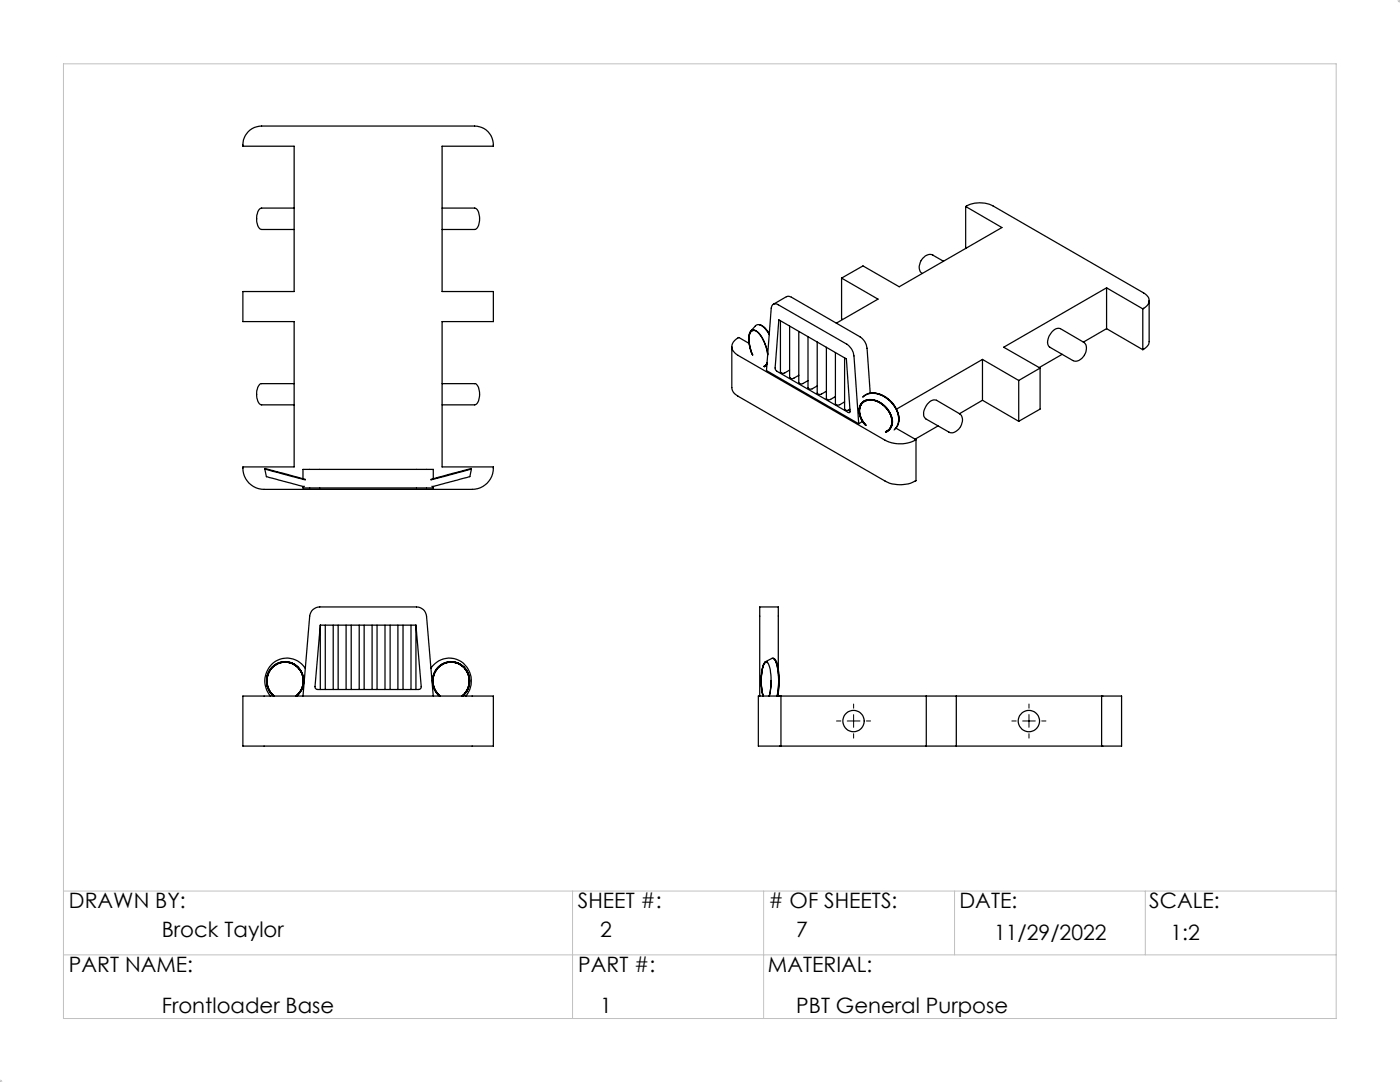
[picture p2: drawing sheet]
<svg xmlns="http://www.w3.org/2000/svg" width="279mm" height="216mm" viewBox="0 0 279 216" stroke-linecap="round" stroke-linejoin="round" font-family="sans-serif">
<g fill="none" stroke="#000" stroke-width=".25">
<path d="M49.6 26.2l1.2-.8 1.4-.2h42.5a3.8 3.8 0 0 1 3.8 4h-10.3v29h10.3v6h-10.3v29h10.3a4.3 4.3 0 0 1-4.3 4.4h-41.5a4.2 4.2 0 0 1-4.2-4.4h10.2v-29h-10.2v-6h10.2v-29h-10.2l.1-1.3 .4-.9zM58.7 41.5h-6.5a2.19 2.19 0 0 0-1 2.5 1.7 1.7 0 0 0 1 1.8h6.5M88.2 41.5h6.5a1.7 1.7 0 0 1 1 1.8 2.8 2.8 0 0 1-.8 2.5h-6.7M168 55.5l7.2 4.2-8.3 4.8M168 55.5v8.1l.1 .1M186.2 50.9l2.1 1.2M186.2 50.9a2.05 2.05 0 0 0-2.6 1.6 1.68 1.68 0 0 0 .4 2.1M192.7 41.2a5.9 5.9 0 0 1 5.5-.1l30 17.4a1.66 1.66 0 0 1 1.1 1.6 1.66 1.66 0 0 1-1.2 1.5M192.7 41.2l7.3 4.2-20.5 11.8-7.3-4.1-4.2 2.4M192.7 41.2v8.2l.2 .1M220.8 57.4l7.3 4.2M220.8 57.4l-20.5 11.9 7.3 4.1"/>
<path d="M220.8 57.4v8.2M229.3 60v8.4l-.5 .8-.7 .6M58.7 76.6h-6.5a1.82 1.82 0 0 0-1 2.1 1.99 1.99 0 0 0 1 2.1h6.5M88.2 76.6h6.5a1.69 1.69 0 0 1 1 1.7 2.8 2.8 0 0 1-.8 2.5h-6.7M146.1 69.2v8.1l.1 .7 .4 .6 30 17.4a6.5 6.5 0 0 0 6.2-.1v-8.2M149.5 68.5l-2-1.2a1.87 1.87 0 0 0-1.4 1.8 1.87 1.87 0 0 0 1.2 1.8l29.3 16.9a6.7 6.7 0 0 0 6.2-.1M149.8 66.1l.9-1a1.26 1.26 0 0 1 1.9 .4l.9 1.3M150.5 66a1.05 1.05 0 0 0-1 1.3 8.1 8.1 0 0 0 .7 3.5 6.4 6.4 0 0 1-.5-4.4l.4-.4-.3 .1a.97 .97 0 0 1 1.5 .3 7.8 7.8 0 0 1 1.9 4.4M151.6 64.8a3.1 3.1 0 0 1 1.9 1.8M153.1 72.5l-.2 .4-.4 .2 .4-.2M153.1 72.6l-.6 .6M153.1 72.4l-.3 .5-.3 .2"/>
<path d="M153.2 70.7a7.3 7.3 0 0 0-2.3-4.7 .86 .86 0 0 0-.9-.1 .86 .86 0 0 0-.5 .8 7 7 0 0 0 .6 4.1M154.2 60.8l.4-.2 .5 .1 13.9 8a3.2 3.2 0 0 1 1.4 2.3l1 13.6-18.4-10.7 .9-12.4zM154.3 60.7l2.7-1.5h.7l13.9 8a3.1 3.1 0 0 1 1.4 2.3l.7 9a5.5 5.5 0 0 1 5.7 5.7M155.4 63.8l13.5 7.8 .8 10.5a.22 .22 0 0 1-.1 .2 .22 .22 0 0 1-.3 0l-14.3-8.2-.2-.3zM155.8 64v10.2l.6 .3 1.2-.7M157.6 65.1v10.1l.1 .3 .5 .1 1.2-.7M159.4 66.1v10.3l.3 .2h.4l1.2-.6M161.3 67.2v10.2l.3 .2h.3l1.2-.6M163.1 68.2v10.3l.3 .2h.4l1.1-.6M164.9 69.3v10.3l.3 .2h.4l1.1-.7M166.7 70.3v10.2l.3 .3h.4l1.2-.6M168.6 71.4v10.3l.3 .2h.4l.3-.2"/>
<path d="M172.2 79.2a3.5 3.5 0 0 1 4.5 .1 5.1 5.1 0 0 1 2.5 5.4l-.8 1.1M172.3 79.2a3.7 3.7 0 0 1 4.8 .4 4.6 4.6 0 0 1 1.9 5.4l-.4 .5M173.5 79.8h.1M173.7 79.8a2.01 2.01 0 0 0-2.2 1.9M173.7 79.8a2.06 2.06 0 0 0-2.2 2.2M196.1 71.7l7.2 4.2M196.1 71.7l-17.2 9.9M196.1 71.7v8.2M196.1 79.9l-4.6 2.7M196.1 79.9l7.2 4.2M203.3 75.9v8.2M207.6 73.4l-4.3 2.5"/>
<path d="M207.6 73.4v8.2l-4.3 2.5M210 66.1l.8-.5h.8l4.6 2.7a2.03 2.03 0 0 1 0 2.9 1.74 1.74 0 0 1-2.1 .7l-4.6-2.6a1.88 1.88 0 0 1 .1-2.6zM212 70.7l-4.6 2.6M220.8 65.6l-4.6 2.7M220.8 65.6l7.3 4.2M228.1 61.6v8.2M52.9 93.6l.1-.1 7.9 2.1M60.5 97v.4h26v-.4M60.5 95.5v-1.8h26v1.8M60.9 95.8l-8.1-2.2 .4 1.5 7.4 2 .1-.1M86 95.8l8.1-2.2-.4 1.5-7.3 2-.2-.1M94 93.6v-.1l-8 2.1"/>
<path d="M171.4 81.6v.1M171.5 82l.1 .8 .3 .8 .9 1.2M171.5 82a2.23 2.23 0 0 1 3.3-2.1 4.8 4.8 0 0 1 3.2 4.7l-.4 .9-.8 .7M171.5 82v.4l.4 1.2 .9 1.2M171.5 81.8v.2M171.5 82a2.22 2.22 0 0 1 3.3-2 4.6 4.6 0 0 1 3.1 4.9l-.3 .6-.9 .6M171.5 82a4.2 4.2 0 0 0 1.3 2.8 4.2 4.2 0 0 1-1.3-2.8zM171.5 82a2.22 2.22 0 0 1 3.3-2 4.7 4.7 0 0 1 3.1 4.7l-.3 .8M172.1 84.1l-.7 .5M172.7 84.8a3.3 3.3 0 0 1-.6-4.5 3.4 3.4 0 0 1 4.6 .8 3.5 3.5 0 0 1 .9 4.6l-.7 .5M178 84.1a2.08 2.08 0 0 1-1.2 2.1l.6-.5M178.8 85.4l4 2.3"/>
<path d="M185.1 80.6a1.65 1.65 0 0 1 1.8-.7l4.6 2.7a2.19 2.19 0 0 1-.4 3.2l-.7 .5h-.8l-4.9-2.7a1.98 1.98 0 0 1 .2-2.6zM187.2 85l-4.6 2.6M48.5 138.9h50v10h-50zM54.6 138.9a3.8 3.8 0 0 1-.2-5.9 3.8 3.8 0 0 1 5.7 1 3.9 3.9 0 0 1-.9 4.9M54.6 138.9a3.8 3.8 0 0 1-.5-5.4 3.8 3.8 0 0 1 5.4-.3 3.9 3.9 0 0 1-.3 5.7M54.7 138.9a3.7 3.7 0 0 1-.6-5.4 3.7 3.7 0 0 1 5.3-.3 3.8 3.8 0 0 1-.3 5.7M60.5 138.9l1.3-16a1.99 1.99 0 0 1 2-1.8h19.3a1.99 1.99 0 0 1 2 1.8l1.4 16M60.9 133.4a4.4 4.4 0 0 0-5.9-1.5 4.4 4.4 0 0 0-1.8 5.8l.7 1.2M63.9 124.7l-1 12.3v.3l.3 .2 20.3 .1a.54 .54 0 0 0 .6-.6l-1.1-12.3M63.9 124.7h19.1M63.9 124.7v12.9M64.9 124.7v12.9"/>
<path d="M66.5 124.7v12.9M67.5 124.7v12.9M69.1 124.7v12.9M70.1 124.7v12.9M71.7 124.7v12.9M72.7 124.7v12.9M74.3 124.7v12.9M75.2 124.7v12.9M76.8 124.7v12.9M77.9 124.7v12.9M79.4 124.7v12.9M80.4 124.7v12.9"/>
<path d="M82 124.7v12.9M83 124.7v12.9M86 133.4a4.4 4.4 0 0 1 5.9-1.5 4.4 4.4 0 0 1 1.8 5.8l-.7 1.2M86.4 135.9a3.9 3.9 0 0 0 1.4 3 4 4 0 0 1-1.4-3zM87.5 133.2a3.7 3.7 0 0 1 5.3 .3 3.7 3.7 0 0 1-.6 5.4 3.7 3.7 0 0 0 .8-5.1 3.7 3.7 0 0 0-5-1 4 4 0 0 0-1.6 3.1l.3-1.5zM87.7 138.9a3.8 3.8 0 0 1-.1-5.9 3.8 3.8 0 0 1 5.8 1.2 3.9 3.9 0 0 1-1 4.7M87.8 138.9a3.8 3.8 0 0 1-.6-5.4 3.8 3.8 0 0 1 5.4-.3 3.9 3.9 0 0 1-.3 5.7M90 132.1a3.7 3.7 0 0 1 3.7 3.8M93.6 136.6a3.7 3.7 0 0 1-1.3 2.3M151.3 138.9h72.5v10h-72.5zM151.9 135.9l.1 1.9 .3 1.1-.3-1.1zM151.9 135.9l.2 2.1 .2 .9"/>
<path d="M151.9 135.9v.6M151.9 135.9a6 6 0 0 1 .8-3.8l.2-.1a1.94 1.94 0 0 1 .8 1.8l.2 2.8-.4 2.3M151.9 135.6v.3M152.5 132.4l.3-.2h.3l-.2-.1a2.65 2.65 0 0 0-.9 2.3l-.1 1.5a8.6 8.6 0 0 1 .6-3.5zM152.8 132l1.4-.7a1.94 1.94 0 0 1 1 1.8l.2 1.4v2.2l-.3 2.2M153 132.1l-.4 .1M153.1 132.2h-.5h.5M153.9 135.8l-.1 1.5-.3 1.6M154.2 131.4h.1a5 5 0 0 1 1.1 3.7l-.1 2.6-.2 1.2M154.4 131.4a2.43 2.43 0 0 1 .9 2.2l.2 3.1-.3 2.2M155.3 133.6v-12.5h-3.7v17.8M155.3 138.2v.7"/>
<path d="M155.9 138.9v10M184.9 138.9v10M190.9 138.9v10M219.9 138.9v10"/>
<circle cx="170.3" cy="143.9" r="2.14"/>
<circle cx="205.3" cy="143.9" r="2.13"/>
</g>
<g fill="none" stroke="#c0c0c0" stroke-width=".2">
<path d="M279.3 0l.1 .1M279.4 -.1v.6M279.4 0l-.4 .4M12.7 12.7h254v190.5h-254zM278.9 0h.5M12.7 177.8h254M114.3 177.8v25.4M152.4 177.8v25.4M190.5 177.8v12.7M228.6 177.8v12.7M12.7 190.5h254M-.1 215.9h.6"/>
<path d="M0 215.8l.1 .1M0 215.4v.5M.4 215.5l-.4 .4"/>
</g>
<path d="M166.9 143.9h.9M169.1 143.9h2.5M170.4 140.5v.8M170.4 142.6v2.5M170.4 146.4v.9M172.9 143.9h.8M201.9 143.9h.9M204.1 143.9h2.5M205.4 140.5v.8M205.4 142.6v2.5M205.4 146.4v.9M207.9 143.9h.8" fill="none" stroke="#000" stroke-width=".2"/>
<g font-size="4.2">
<text x="13.8" y="181.2">DRAWN BY:</text>
<text x="115.3" y="181.2">SHEET #:</text>
<text x="153.4" y="181.2"># OF SHEETS:</text>
<text x="191.5" y="181.2">DATE:</text>
<text x="229.4" y="181.2">SCALE:</text>
<text x="32.3" y="187">Brock Taylor</text>
<text x="119.8" y="187">2</text>
<text x="158.9" y="187">7</text>
<text x="198.4" y="187.6">11/29/2022</text>
<text x="233.6" y="187.6">1:2</text>
<text x="13.8" y="193.9">PART NAME:</text>
<text x="115.4" y="193.9">PART #:</text>
<text x="153.2" y="193.9">MATERIAL:</text>
<text x="32.3" y="202.1">Frontloader Base</text>
<text x="119.8" y="202.1">1</text>
<text x="158.9" y="202.1">PBT General Purpose</text>
</g>
</svg>
